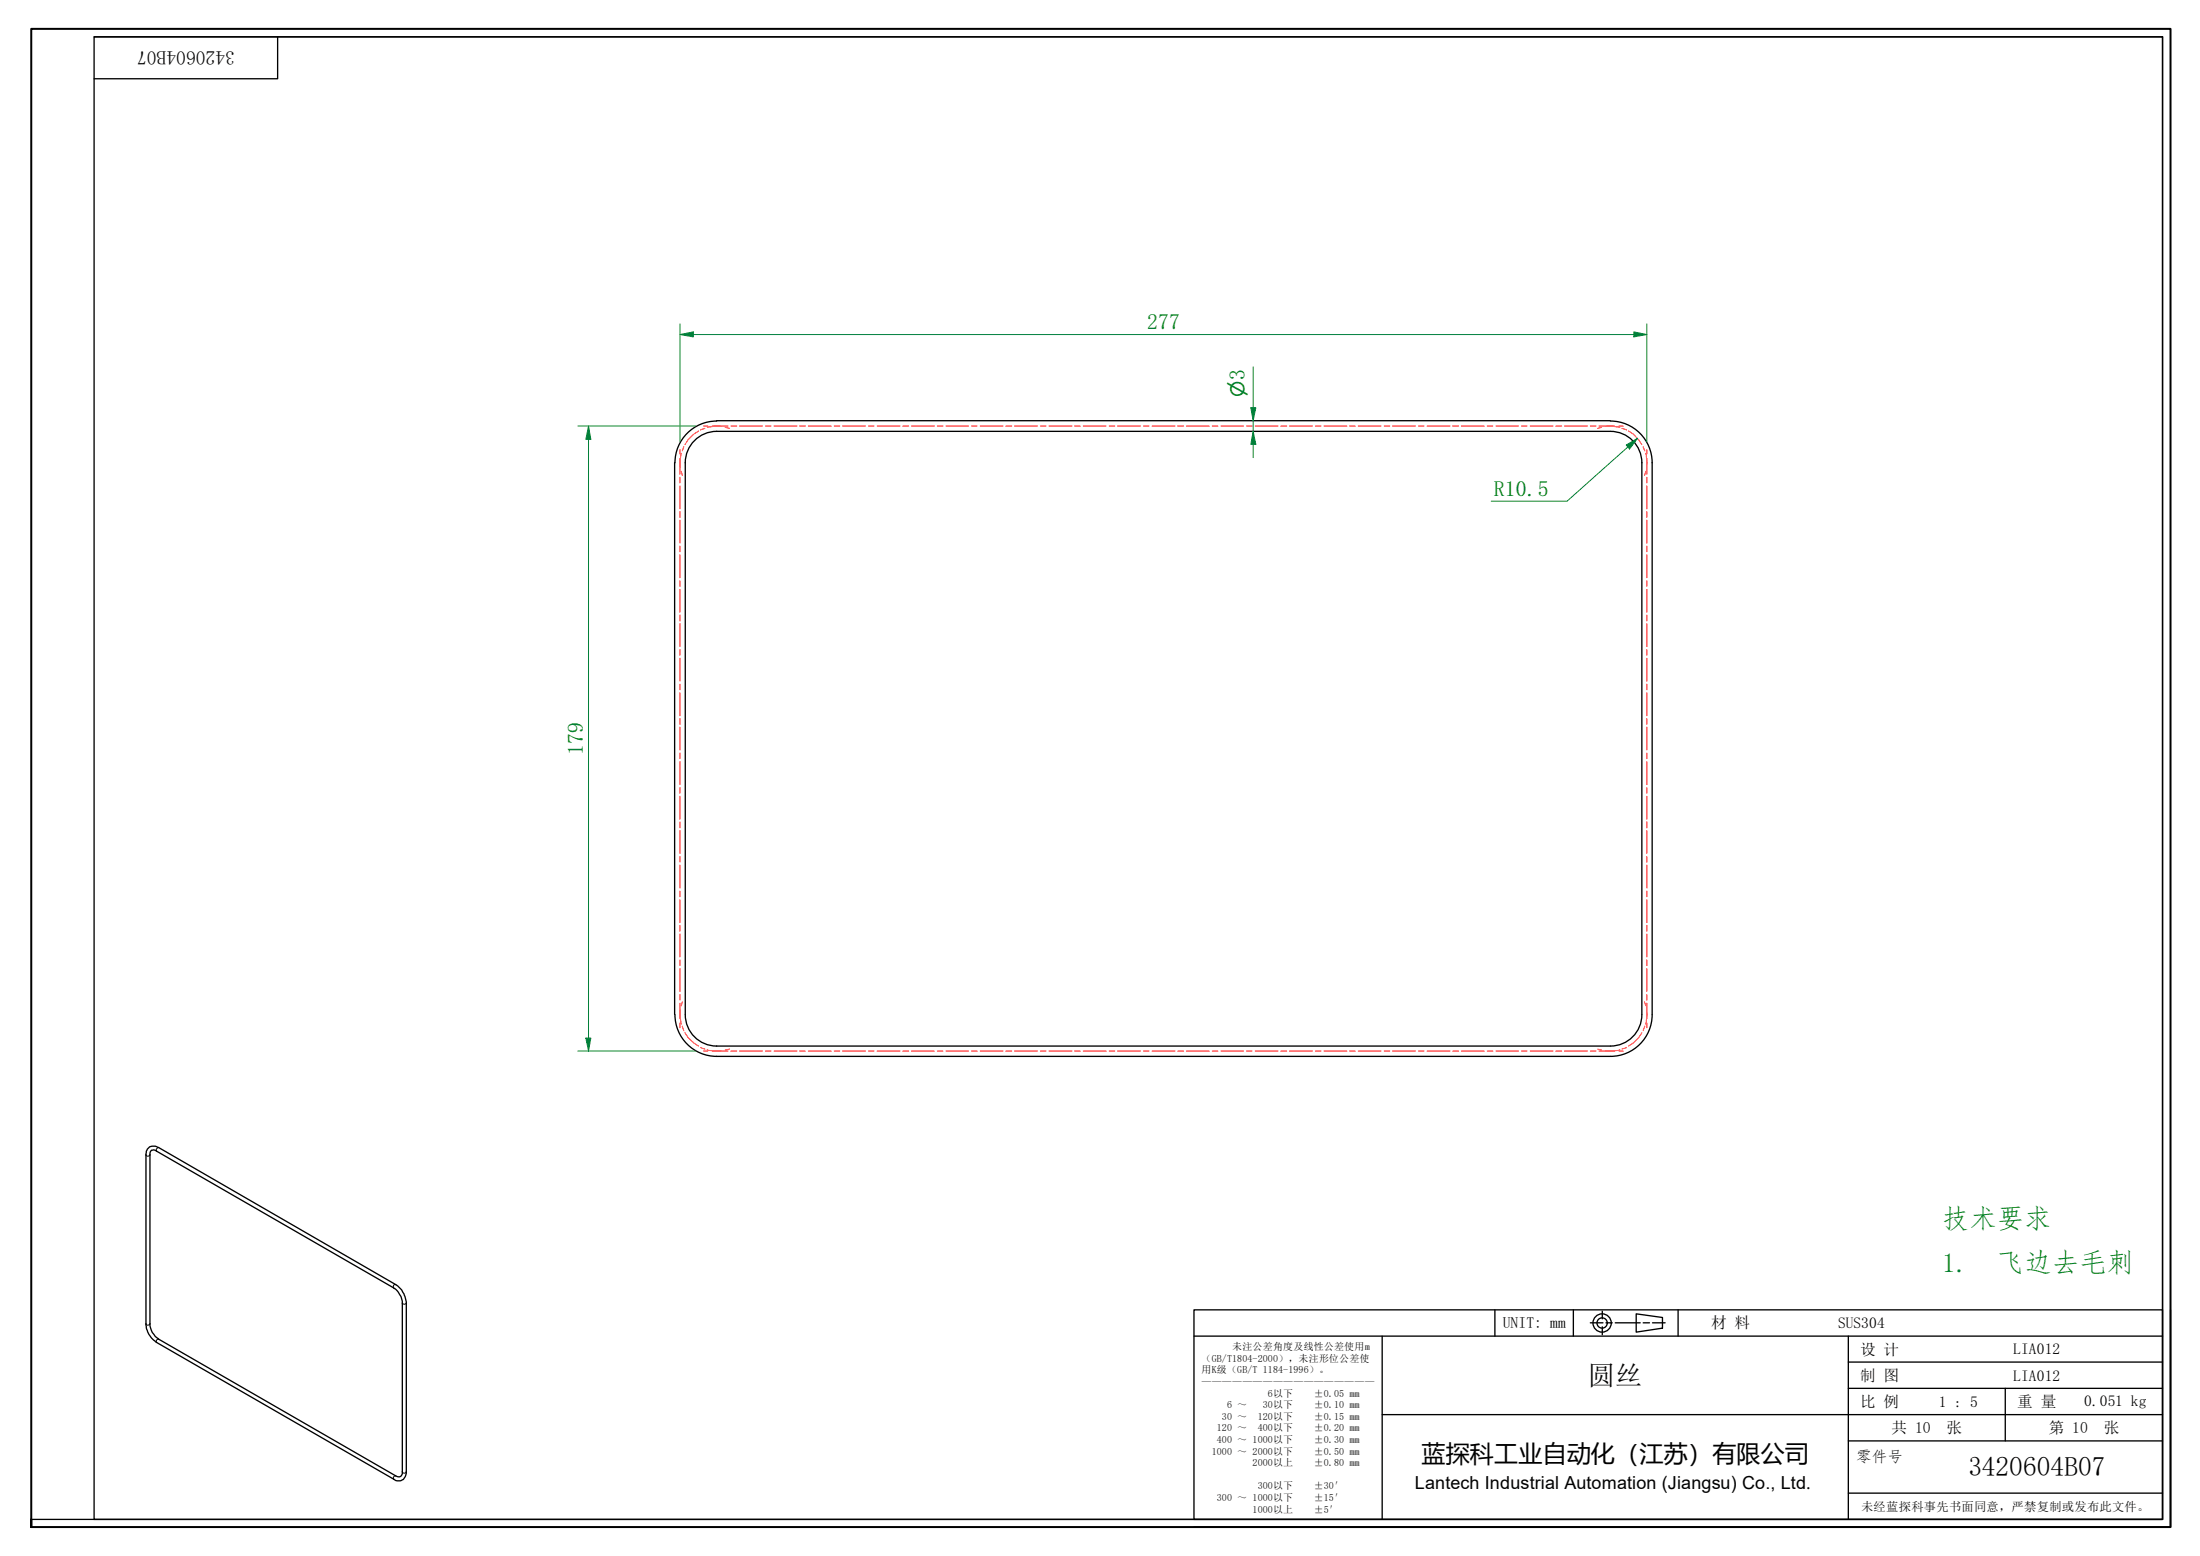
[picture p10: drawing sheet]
<svg xmlns="http://www.w3.org/2000/svg" width="420mm" height="297mm" viewBox="0 0 420 297" stroke-linecap="round" stroke-linejoin="round" font-family="sans-serif">
<g fill="none" stroke="#000" stroke-width=".25">
<path d="M128.8 88.3v105.4M136.8 82.3h170.7M136.8 80.3h170.7M136.9 80.4a8 8 0 0 0-8 7.9M136.9 82.3a6 6 0 0 0-6 6v105.4M307.6 82.3a6 6 0 0 1 6 6v105.4M307.6 80.4a8 8 0 0 1 7.9 7.9v105.4M128.9 193.7a8 8 0 0 0 8 8M130.9 193.7a6 6 0 0 0 6 6M136.8 199.7h170.7M313.6 193.7a6 6 0 0 1-6 6M315.5 193.7a8 8 0 0 1-7.9 8"/>
<path d="M28.3 219.3a1.65 1.65 0 0 1 2-.2l45.3 26.1a4.8 4.8 0 0 1 2 3.6v32.2a1.51 1.51 0 0 1-.7 1.5 1.51 1.51 0 0 1-1.7-.1l-45.3-26.1a4.4 4.4 0 0 1-2-3.6v-32.4v-.5zM28.8 219.7l.2-.1a.88 .88 0 0 1 .9 .2l45.3 26.1a3.7 3.7 0 0 1 1.6 2.9v32.2a.77 .77 0 0 1-.3 .8 .77 .77 0 0 1-.9-.1l-45.3-26.1a4.1 4.1 0 0 1-1.7-2.9v-32.6zM136.8 201.7h170.7"/>
</g>
<path d="M30.3 219.1l-.5 .3 .1 .4M27.9 220.5l.2 .2 .5-.2M27.9 252.7l.2 .3 .5-.3M30.3 255.6h-.1l-.4 .3 .1 .4M75.6 245.2l-.4 .1v.6M76.8 248.8l.4 .2 .4-.2M75.6 281.7l-.4 .2v.5M76.8 281l.4 .2h.3l.1-.2" fill="none" stroke="#000" stroke-width=".19"/>
<path d="M6 291.5v-1.4v1.4M6 290.1v-284.6h408.5v286h-408.5" fill="none" stroke="#000" stroke-width=".38"/>
<path d="M18 7h395v283.1h-395zM18 7h395M53 7v8h-35M413 7v283.1h-407" fill="none" stroke="#000" stroke-width=".25"/>
<g fill="none" stroke="#000" stroke-width=".25">
<path d="M228 250h185v40.1h-185zM228 255.1h185M264 255.1v35M285.5 250v5.1M300.5 250v5.1M303.7 252.5h2.4M306 250.3v1.5M306 253.3v1.5M306.7 252.5h1.2M308.5 252.5h4.7M312.5 250.8l5 .7v2l-5 .8zM313.8 252.5h1.2"/>
<path d="M315.6 252.5h2.4M320.5 250v5.1M353 255.1v35M414.5 250v41.5h-186.5M264 270.1h149M353 275.1h60M353 265h60M353 260h60M383 265v10.1M353 285h60"/>
<circle cx="306" cy="252.6" r="1.75"/>
<circle cx="306" cy="252.6" r=".98"/>
</g>
<path d="M239.3 82.3v2.5" fill="none" stroke="#00803f" stroke-width=".19"/>
<path d="M239.3 82.3l.5 2.5h-.9z" fill="#00803f"/>
<path d="M239.3 77.8v2.5M239.3 82.3l.5 2.5h-.9z" fill="none" stroke="#00803f" stroke-width=".19"/>
<path d="M238.9 77.8h.9l-.5 2.5z" fill="#00803f"/>
<path d="M238.9 77.8h.9l-.5 2.5zM239.3 70v7.8M239.3 80.3v2M239.3 84.8v2.6M312.7 83.7l-1.8 1.6" fill="none" stroke="#00803f" stroke-width=".19"/>
<g fill="none" stroke="#f00" stroke-width=".19">
<path d="M129.9 85.8v.9M129.9 87.5v3M129.9 91.1v1.1M129.9 92.8v4.3M129.9 97.6v1.2M129.9 99.3v4.4M130.1 86.5l-.2 1.8v.8M130.1 90l.2 .8M130.6 85.3l-.3 .8M133.4 82.3l-.9 .6-1.1 1.1-.6 .9M134.4 81.3h.8M134.6 81.8l-.8 .3"/>
<path d="M136 81.3h3.1M137.7 81.4l-.9-.1-1.7 .3M138.5 81.6l.8 .2M139.6 81.3h1.1M141.2 81.3h4.4M146.2 81.3h1.1M147.8 81.3h4.4M152.7 81.3h1.1M154.4 81.3h4.3M159.3 81.3h1.1M160.9 81.3h4.4M165.9 81.3h1"/>
<path d="M167.5 81.3h4.4M172.4 81.3h1.1M174.1 81.3h4.3M179 81.3h1.1M180.7 81.3h4.3M185.5 81.3h1.1M187.2 81.3h4.4M192.1 81.3h1.1M193.7 81.3h4.4M198.7 81.3h1.1M200.3 81.3h4.4M205.2 81.3h1.1"/>
<path d="M206.9 81.3h4.4M211.8 81.3h1.1M213.4 81.3h4.4M218.4 81.3h1.1M220 81.3h4.4M224.9 81.3h1.2M226.6 81.3h4.3M231.5 81.3h1.1M233.2 81.3h4.3M238.1 81.3h1M239.7 81.3h4.4M244.6 81.3h1.1"/>
<path d="M246.3 81.3h4.3M251.2 81.3h1.1M252.9 81.3h4.3M257.7 81.3h1.1M259.4 81.3h4.4M264.4 81.3h1M265.9 81.3h4.4M270.9 81.3h1.1M272.5 81.3h4.4M277.4 81.3h1.2M279.1 81.3h4.4M284 81.3h1.1"/>
<path d="M285.7 81.3h4.3M290.6 81.3h1.1M292.2 81.3h4.4M297.1 81.3h1.2M298.8 81.3h4.3M303.7 81.3h1.1M305.4 81.3h3M305.9 81.6l-.8 .2M306.7 81.4l.8-.1 1.9 .3M309.2 81.3h.8M309.8 81.8l.8 .3M311 82.3l.9 .6 1.1 1.1 .6 .9"/>
<path d="M313.8 85.3l.3 .8M314.3 86.5l.2 1.8v.8M314.3 90l-.2 .8M314.5 85.8v.9M314.5 87.5v3M314.5 91.1v1.1M314.5 92.8v4.3M314.5 97.6v1.2M314.5 99.3v4.4M129.9 104.3v1M129.9 105.9v4.4M129.9 110.9v1"/>
<path d="M129.9 112.5v4.4M129.9 117.4v1.1M129.9 119v4.4M314.5 104.3v1M314.5 105.9v4.4M314.5 110.9v1M314.5 112.5v4.4M314.5 117.4v1.1M314.5 119v4.4M129.9 124v1.1M129.9 125.7v4.3M129.9 130.6v1.1"/>
<path d="M129.9 132.3v4.3M129.9 137.1v1.2M129.9 138.8v4.4M314.5 124v1.1M314.5 125.7v4.3M314.5 130.6v1.1M314.5 132.3v4.3M314.5 137.1v1.2M314.5 138.8v4.4M129.9 143.7v1.1M129.9 145.4v4.4M129.9 150.4v1"/>
<path d="M129.9 152v4.4M129.9 156.9v1.1M129.9 158.5v4.4M314.5 143.7v1.1M314.5 145.4v4.4M314.5 150.4v1M314.5 152v4.4M314.5 156.9v1.1M314.5 158.5v4.4M129.9 163.5v1.1M129.9 165.1v4.4M129.9 170.1v1.1"/>
<path d="M129.9 171.8v4.3M129.9 176.6v1.2M129.9 178.3v4.4M314.5 163.5v1.1M314.5 165.1v4.4M314.5 170.1v1.1M314.5 171.8v4.3M314.5 176.6v1.2M314.5 178.3v4.4M129.9 183.2v1.1M129.9 184.9v4.4M129.9 189.9v1"/>
<path d="M129.9 191.5v3M129.9 195.3v.9M129.9 192.8v.9l.2 1.8M130.3 195.9l.3 .9M130.3 191.2l-.2 .8M130.8 197.2l.6 .8 1.1 1.1 .9 .6M133.8 199.9l.8 .4M310.6 199.9l-.8 .4M313.6 197.2l-.6 .8-1.1 1.1-.9 .6M314.1 191.2l.2 .8M314.1 195.9l-.3 .9M314.5 192.8v.9l-.2 1.8"/>
<path d="M314.5 183.2v1.1M314.5 184.9v4.4M314.5 189.9v1M314.5 191.5v3M314.5 195.3v.9M134.4 200.6h.8M135.1 200.4l1.7 .2h.9M136 200.6h3.1M139.3 200.3l-.8 .2M139.6 200.6h1.1M141.2 200.6h4.4M146.2 200.6h1.1"/>
<path d="M147.8 200.6h4.4M152.7 200.6h1.1M154.4 200.6h4.3M159.3 200.6h1.1M160.9 200.6h4.4M165.9 200.6h1M167.5 200.6h4.4M172.4 200.6h1.1M174.1 200.6h4.3M179 200.6h1.1M180.7 200.6h4.3M185.5 200.6h1.1"/>
<path d="M187.2 200.6h4.4M192.1 200.6h1.1M193.7 200.6h4.4M198.7 200.6h1.1M200.3 200.6h4.4M205.2 200.6h1.1M206.9 200.6h4.4M211.8 200.6h1.1M213.4 200.6h4.4M218.4 200.6h1.1M220 200.6h4.4M224.9 200.6h1.2"/>
<path d="M226.6 200.6h4.3M231.5 200.6h1.1M233.2 200.6h4.3M238.1 200.6h1M239.7 200.6h4.4M244.6 200.6h1.1M246.3 200.6h4.3M251.2 200.6h1.1M252.9 200.6h4.3M257.7 200.6h1.1M259.4 200.6h4.4M264.4 200.6h1"/>
<path d="M265.9 200.6h4.4M270.9 200.6h1.1M272.5 200.6h4.4M277.4 200.6h1.2M279.1 200.6h4.4M284 200.6h1.1M285.7 200.6h4.3M290.6 200.6h1.1M292.2 200.6h4.4M297.1 200.6h1.2M298.8 200.6h4.3M303.7 200.6h1.1"/>
<path d="M305.1 200.3l.8 .2M305.4 200.6h3M309.2 200.6h.8M309.4 200.4l-1.9 .2h-.8"/>
</g>
<path d="M310.6 84.9l2.1-1.2-1.5 2z" fill="#00803f"/>
<path d="M112.4 81.3v2.6M310.6 84.9l2.1-1.2-1.5 2zM310.9 85.3l-11.6 10.4h-14.5" fill="none" stroke="#00803f" stroke-width=".19"/>
<path d="M112.4 81.3l.4 2.6h-.9z" fill="#00803f"/>
<path d="M112.4 81.3l.4 2.6h-.9zM112.4 198.2v2.4" fill="none" stroke="#00803f" stroke-width=".19"/>
<path d="M111.9 198.2h.9l-.4 2.4z" fill="#00803f"/>
<path d="M129.9 63.9h2.5M110.4 81.3h22.4M112.4 83.9v114.3M111.9 198.2h.9l-.4 2.4zM110.4 200.6h22.4" fill="none" stroke="#00803f" stroke-width=".19"/>
<path d="M129.9 63.9l2.5-.5v.9z" fill="#00803f"/>
<path d="M129.9 63.9l2.5-.5v.9zM312 63.9h2.5" fill="none" stroke="#00803f" stroke-width=".19"/>
<path d="M312 63.4l2.5 .5-2.5 .4z" fill="#00803f"/>
<path d="M129.9 61.8v22.5M132.4 63.9h179.6M312 63.4l2.5 .5-2.5 .4zM314.5 61.8v22.5" fill="none" stroke="#00803f" stroke-width=".19"/>
<g font-size="5.2" fill="#008000">
<text x="370.9" y="234.4">技术要求</text>
<text x="370.9" y="242.8">1.</text>
<text x="381.4" y="242.8">飞边去毛刺</text>
</g>
<g font-size="5.2">
<text x="303.3" y="264.4">圆丝</text>
<text x="375.9" y="281.9">3420604B07</text>
</g>
<text font-size="4.6" x="271.5" y="279">蓝探科工业自动化（江苏）有限公司</text>
<g font-size="4.2" fill="#008000">
<text x="219.1" y="62.8">277</text>
<text x="237.7" y="72.6" transform="rotate(-90 237.7 72.6)">3</text>
<text x="285.3" y="94.7">R10.5</text>
<text x="111.3" y="144.1" transform="rotate(-90 111.3 144.1)">179</text>
</g>
<text font-size="3.7" x="44.8" y="9.7" transform="rotate(180 44.8 9.7)">3420604B07</text>
<text font-size="3.6" fill="#008000" x="237.7" y="75.7" transform="rotate(-90 237.7 75.7)">⌀</text>
<text font-size="3.4" x="270.2" y="284.2">Lantech Industrial Automation (Jiangsu) Co., Ltd.</text>
<g font-size="3">
<text x="287" y="253.5">UNIT: mm</text>
<text x="326.8" y="253.6">材 料</text>
<text x="351" y="253.5">SUS304</text>
<text x="355.3" y="263.6">制 图</text>
<text x="355.3" y="258.6">设 计</text>
<text x="384.5" y="258.6">LIA012</text>
<text x="384.5" y="263.6">LIA012</text>
<text x="355.3" y="268.6">比 例</text>
<text x="370.3" y="268.5">1 : 5</text>
<text x="385.3" y="268.7">重 量</text>
<text x="398" y="268.4">0.051 kg</text>
<text x="361.3" y="273.6">共 10</text>
<text x="371.7" y="273.6">张</text>
<text x="391.3" y="273.6">第 10</text>
<text x="401.8" y="273.6">张</text>
<text x="354.5" y="279.1">零件号</text>
</g>
<text font-size="2.3" x="355.5" y="288.4">未经蓝探科事先书面同意，严禁复制或发布此文件。</text>
<g font-size="1.9">
<text x="235.3" y="257.7">未注公差角度及线性公差使用m</text>
<text x="229.5" y="260">（GB/T1804-2000），未注形位公差使</text>
<text x="229.5" y="262.2">用K级（GB/T 1184-1996）。</text>
<text x="229.5" y="264.4">—————————————————</text>
<text x="234.4" y="268.8">6 ～</text>
<text x="241.2" y="268.8">30以下</text>
<text x="242.1" y="266.6">6以下</text>
<text x="250.9" y="266.6">±0.05 mm</text>
<text x="250.9" y="268.8">±0.10 mm</text>
<text x="232.4" y="273.2">120 ～</text>
<text x="232.4" y="275.4">400 ～ 1000以下</text>
<text x="233.4" y="271.1">30 ～</text>
<text x="240.2" y="271.1">120以下</text>
<text x="240.2" y="273.2">400以下</text>
<text x="250.9" y="271.1">±0.15 mm</text>
<text x="250.9" y="273.2">±0.20 mm</text>
<text x="250.9" y="275.4">±0.30 mm</text>
<text x="231.5" y="277.7">1000 ～ 2000以下</text>
<text x="239.2" y="279.9">2000以上</text>
<text x="250.9" y="277.7">±0.50 mm</text>
<text x="250.9" y="279.9">±0.80 mm</text>
<text x="232.4" y="286.6">300 ～ 1000以下</text>
<text x="240.2" y="284.3">300以下</text>
<text x="250.9" y="284.3">±30′</text>
<text x="250.9" y="286.6">±15′</text>
<text x="239.2" y="288.8">1000以上</text>
<text x="250.9" y="288.8">±5′</text>
</g>
</svg>
